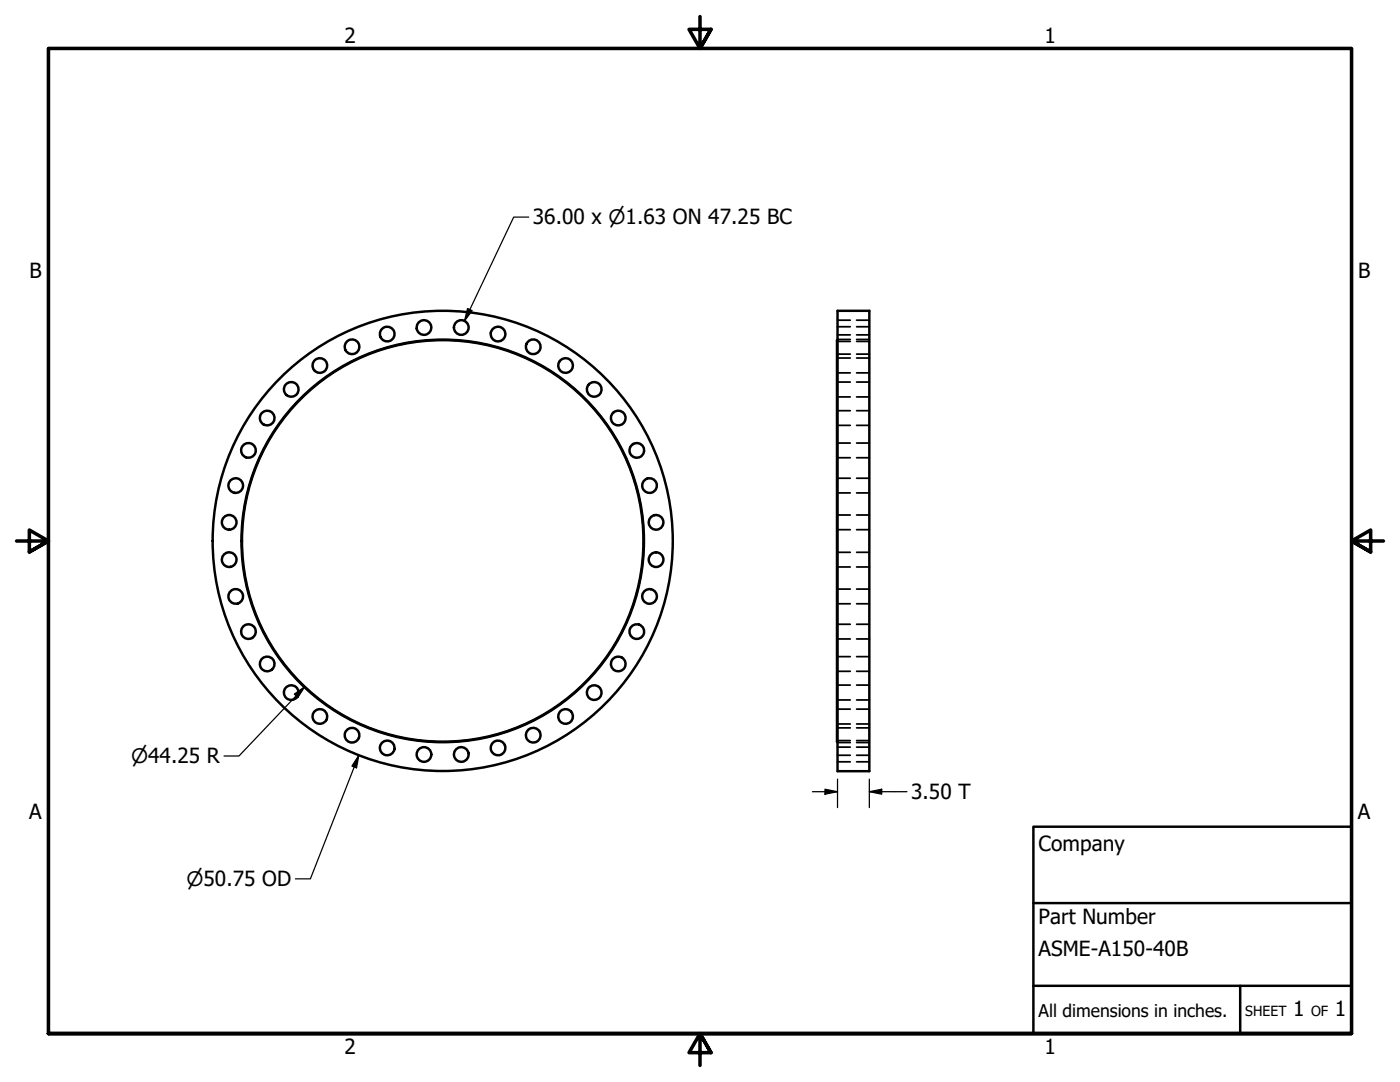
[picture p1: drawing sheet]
<svg xmlns="http://www.w3.org/2000/svg" width="279mm" height="216mm" viewBox="0 0 279 216" stroke-linecap="round" stroke-linejoin="round" font-family="sans-serif">
<!-- layer: Visible (ANSI) -->
<g fill="none" stroke="#000" stroke-width=".49">
<path d="M167.1 62h6.4v91.9h-6.4zM167.1 67.8l-.1 .1v80.1l.1 .1"/>
<circle cx="58.1" cy="77.7" r="1.46"/>
<circle cx="63.8" cy="72.9" r="1.46"/>
<circle cx="70.3" cy="69.2" r="1.46"/>
<circle cx="77.3" cy="66.7" r="1.46"/>
<circle cx="84.6" cy="65.4" r="1.46"/>
<circle cx="92.1" cy="65.4" r="1.46"/>
<circle cx="99.4" cy="66.7" r="1.46"/>
<circle cx="106.4" cy="69.2" r="1.46"/>
<circle cx="112.9" cy="72.9" r="1.46"/>
<circle cx="118.6" cy="77.7" r="1.46"/>
<circle cx="47" cy="96.9" r="1.46"/>
<circle cx="49.6" cy="89.9" r="1.46"/>
<circle cx="53.3" cy="83.4" r="1.46"/>
<circle cx="123.4" cy="83.4" r="1.46"/>
<circle cx="127.1" cy="89.9" r="1.46"/>
<circle cx="129.6" cy="96.9" r="1.46"/>
<circle cx="45.7" cy="111.7" r="1.46"/>
<circle cx="45.7" cy="104.2" r="1.46"/>
<circle cx="47" cy="119" r="1.46"/>
<circle cx="88.4" cy="107.9" r="40.1"/>
<circle cx="88.4" cy="107.9" r="40.2"/>
<circle cx="88.4" cy="107.9" r="45.9"/>
<circle cx="129.6" cy="119" r="1.46"/>
<circle cx="130.9" cy="111.7" r="1.46"/>
<circle cx="130.9" cy="104.2" r="1.46"/>
<circle cx="49.6" cy="126" r="1.46"/>
<circle cx="53.3" cy="132.5" r="1.46"/>
<circle cx="58.1" cy="138.2" r="1.46"/>
<circle cx="118.6" cy="138.2" r="1.46"/>
<circle cx="123.4" cy="132.5" r="1.46"/>
<circle cx="127.1" cy="126" r="1.46"/>
<circle cx="63.8" cy="143" r="1.46"/>
<circle cx="70.3" cy="146.7" r="1.46"/>
<circle cx="77.3" cy="149.2" r="1.46"/>
<circle cx="84.6" cy="150.5" r="1.46"/>
<circle cx="92.1" cy="150.5" r="1.46"/>
<circle cx="99.4" cy="149.2" r="1.46"/>
<circle cx="106.4" cy="146.7" r="1.46"/>
<circle cx="112.9" cy="143" r="1.46"/>
</g>
<!-- layer: Hidden (ANSI) -->
<g fill="none" stroke="#000" stroke-width=".35">
<path d="M167.1 68.1h2.6M167.1 65.2h2.6M167.1 70.7h2.6M167.1 67.7h2.6M167.1 74.4h2.6M167.1 71.4h2.6M167.1 79.2h2.6M167.1 76.2h2.6M167.1 66.8h2.6M167.1 63.9h2.6M171 68.1h2.5M171 65.2h2.5"/>
<path d="M171 70.7h2.5M171 67.7h2.5M171 74.4h2.5M171 71.4h2.5M171 79.2h2.5M171 76.2h2.5M171 66.8h2.5M171 63.9h2.5M167.1 84.9h2.6M167.1 82h2.6M167.1 91.3h2.6M167.1 88.4h2.6"/>
<path d="M167.1 98.4h2.6M167.1 95.4h2.6M171 84.9h2.5M171 82h2.5M171 91.3h2.5M171 88.4h2.5M171 98.4h2.5M171 95.4h2.5M167.1 105.7h2.6M167.1 102.8h2.6M167.1 113.1h2.6M167.1 110.2h2.6"/>
<path d="M167.1 117.5h2.6M171 105.7h2.5M171 102.8h2.5M171 113.1h2.5M171 110.2h2.5M171 117.5h2.5M167.1 120.5h2.6M167.1 127.5h2.6M167.1 124.6h2.6M167.1 133.9h2.6M167.1 131h2.6M167.1 139.7h2.6"/>
<path d="M167.1 136.7h2.6M171 120.5h2.5M171 127.5h2.5M171 124.6h2.5M171 133.9h2.5M171 131h2.5M171 139.7h2.5M171 136.7h2.5M167.1 144.5h2.6M167.1 141.5h2.6M167.1 148.2h2.6M167.1 145.2h2.6"/>
<path d="M167.1 150.7h2.6M167.1 147.8h2.6M167.1 152h2.6M167.1 149.1h2.6M171 144.5h2.5M171 141.5h2.5M171 148.2h2.5M171 145.2h2.5M171 150.7h2.5M171 147.8h2.5M171 152h2.5M171 149.1h2.5"/>
</g>
<!-- layer: Border (ANSI) -->
<path d="M139.7 3.3v6.4l-2.2-3.8h4.4l-2.2 3.8 2.2-3.8M3.3 107.9h6.4l-3.8-2.1v4.3l3.8-2.2-3.8 2.2M276.1 107.9h-6.4l3.8-2.1v4.3l-3.8-2.2 3.8 2.2M9.7 206.2v-196.5h260v196.5h-260h260M141.9 210l-2.2-3.8 2.2 3.8h-4.4l2.2-3.8v6.4" fill="none" stroke="#000" stroke-width=".71"/>
<!-- layer: Title (ANSI) -->
<path d="M206.2 165h63.5v41.2h-63.5zM206.2 196.7h63.5M206.2 180.2h63.5M247.5 196.7v9.5" fill="none" stroke="#000" stroke-width=".49"/>
<!-- layer: Dimension (ANSI) -->
<path d="M105.5 43.3h-3l-9.8 20.7M93.3 61.6l.9 .4-1.5 2zM58.7 138.5l2.1-1.5-1.4 2.2zM60.8 137l-13.1 13.8h-3M71.6 150.7l-.4 2.5-1-.3zM71.6 150.7l-9.7 24.7h-3M162.1 158h5M164.6 157.5l2.5 .5-2.5 .5zM167.1 155.5v5.6M173.5 158l2.5-.5v1zM173.5 158h7.5M173.5 155.5v5.6" fill="none" stroke="#000" stroke-width=".25"/>
<g fill="#000">
<path d="M93.3 61.6l.9 .4-1.5 2z" fill-rule="evenodd"/>
<path d="M58.7 138.5l2.1-1.5-1.4 2.2z" fill-rule="evenodd"/>
<path d="M71.6 150.7l-.4 2.5-1-.3z" fill-rule="evenodd"/>
<path d="M164.6 157.5l2.5 .5-2.5 .5z" fill-rule="evenodd"/>
<path d="M173.5 158l2.5-.5v1z" fill-rule="evenodd"/>
</g>
<g font-size="4.2">
<text x="68.7" y="8.6">2</text>
<text x="208.4" y="8.6">1</text>
<text x="106.3" y="44.8">36.00 x ⌀1.63 ON 47.25 BC</text>
<text x="5.9" y="55.5">B</text>
<text x="271" y="55.5">B</text>
<text x="181.8" y="159.5">3.50 T</text>
<text x="5.8" y="163.4">A</text>
<text x="271" y="163.4">A</text>
<text x="207.3" y="169.8">Company</text>
<text x="207.3" y="184.4">Part Number</text>
<text x="207.3" y="190.7">ASME-A150-40B</text>
<text x="258.1" y="202.8">1</text>
<text x="266.4" y="202.8">1</text>
<text x="68.7" y="210.3">2</text>
<text x="208.4" y="210.3">1</text>
</g>
<g font-size="4">
<text x="26.2" y="152.3">⌀44.25 R</text>
<text x="37.2" y="176.8">⌀50.75 OD</text>
</g>
<text font-size="3.5" x="207.3" y="202.9">All dimensions in inches.</text>
<g font-size="2.8">
<text x="248.5" y="202.8">SHEET</text>
<text x="261.7" y="202.8">OF</text>
</g>
</svg>
